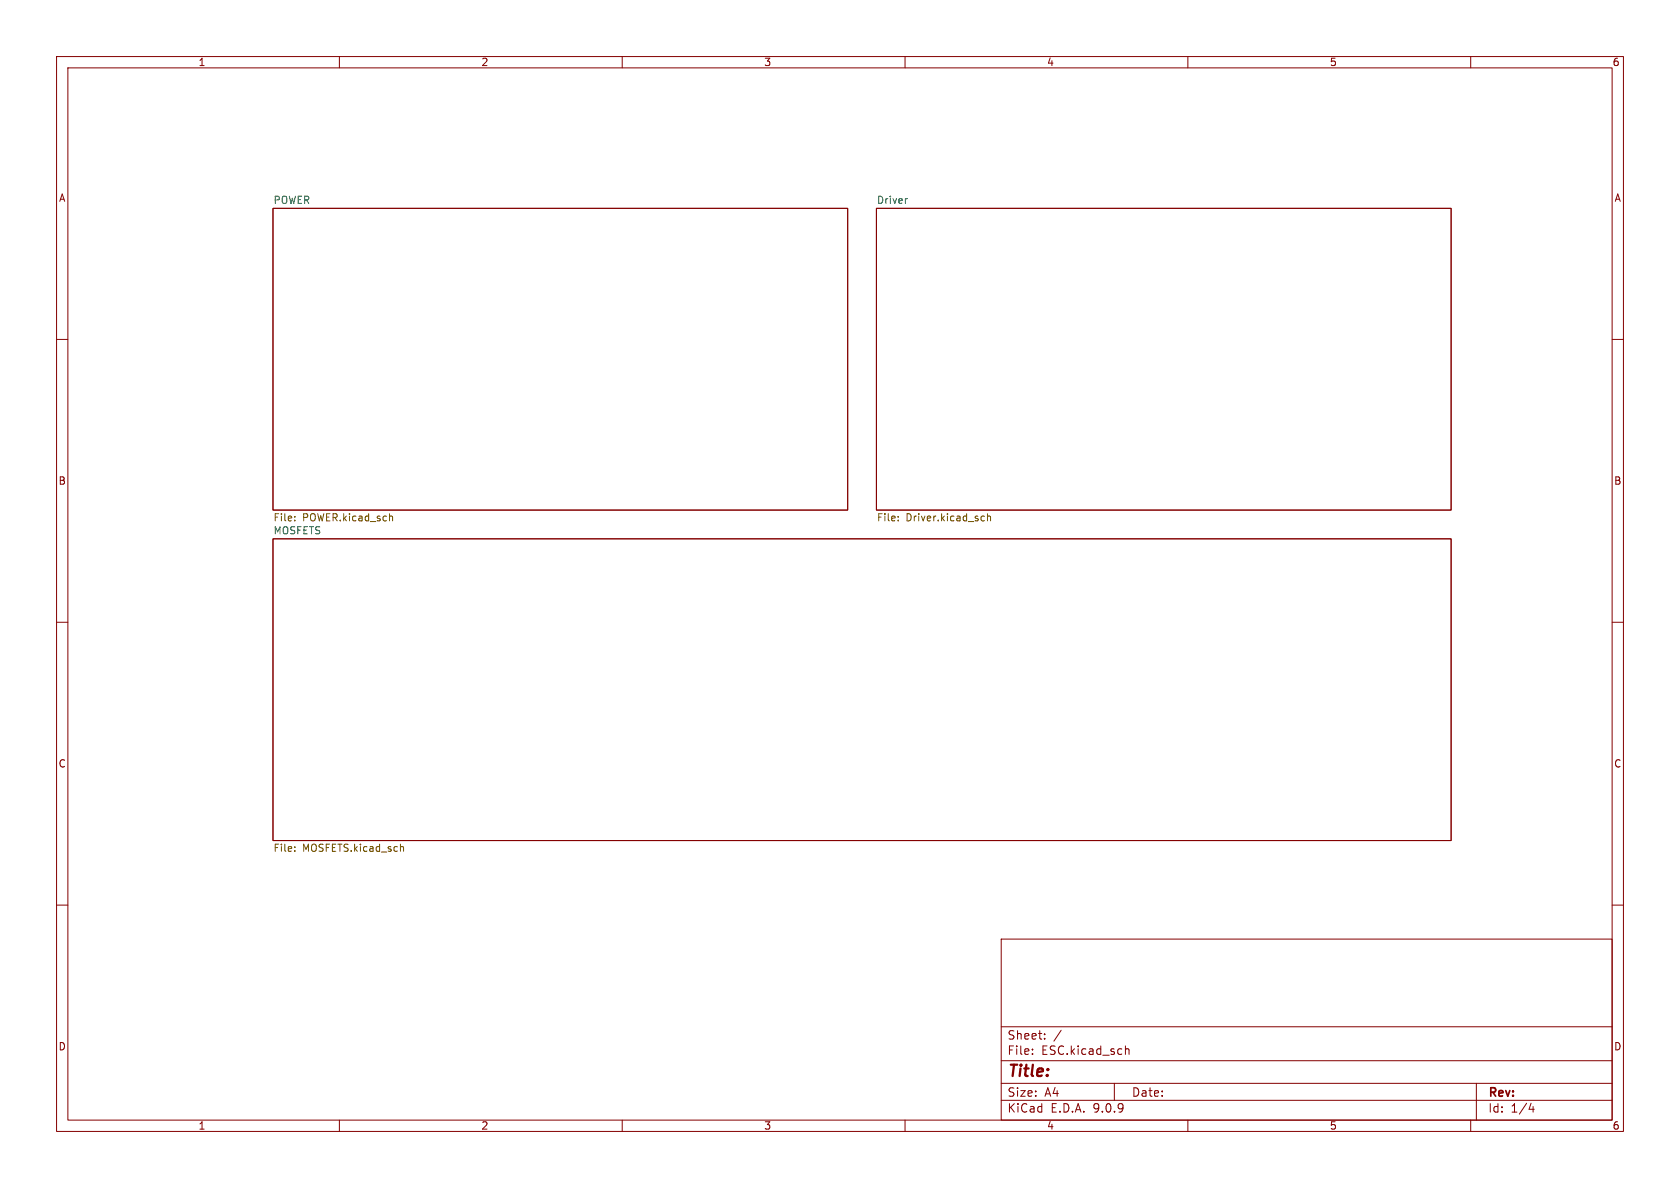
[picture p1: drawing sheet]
<svg xmlns="http://www.w3.org/2000/svg" width="297mm" height="210mm" viewBox="0 0 297 210" stroke-linecap="round" stroke-linejoin="round" font-family="sans-serif">
<g fill="none" stroke="#840000" stroke-width=".18">
<path d="M10 10h277v190h-277zM12 12h273v186h-273zM60 10v2M110 10v2M160 10v2M210 10v2M260 10v2M48.3 36.8h101.6v53.4h-101.6zM154.9 36.8h101.6v53.4h-101.6zM10 60h2M285 60h2M48.3 95.3h208.2v53.3h-208.2z"/>
<path d="M10 110h2M285 110h2M10 160h2M177 166h108v32h-108zM285 160h2M60 198v2M110 198v2M160 198v2M177 194.5h108M177 191.5h108M177 187.5h108M177 181.5h108"/>
<path d="M182.5 186.3v.1M182.5 185.5v.1M184.7 183.6v.1M184.7 182.8v.1M187.6 182.1l-1.3 2M197 191.5v3M199 184.9v1.5M199 185.5l.2-.1 .3 .1 .1 .9M210 198v2M260 198v2M261 191.5v6.5M270.7 195l-.4 1.1h.9"/>
<path d="M271 195.6v1"/>
</g>
<path d="M160.4 35.1l-.2 .1" fill="none" stroke="#006464" stroke-width=".18"/>
<path d="M52.1 91.3v.1M52.1 92v.1M68.9 91.3h.4l.1 .8M158.8 92v.1M158.8 91.3v.1M173.7 91.2l.3 .1M174 92l-.3 .1M174.6 91.4l.2-.2 .3 .1v.8M174.6 90.8v1.3M52.1 150.4v.1M52.1 149.7v.1M70.9 149.7h.4v.8" fill="none" stroke="#725600" stroke-width=".18"/>
<text font-size="2.8" fill="#840000" x="178" y="190.9">Title:</text>
<g font-size="2.1" fill="#840000">
<text x="178" y="184">Sheet:</text>
<text x="178" y="186.7">File:</text>
<text x="184.1" y="186.7">ESC.kicad_sch</text>
<text x="178" y="196.9">KiCad</text>
<text x="178" y="194.1">Size:</text>
<text x="184.7" y="194.1">A4</text>
<text x="185.7" y="196.9">E.D.A.</text>
<text x="193.3" y="196.9">9.0.9</text>
<text x="200" y="194.1">Date:</text>
<text x="263" y="194.3">Rev:</text>
<text x="263" y="196.9">Id:</text>
<text x="267.1" y="196.9">1/4</text>
</g>
<g font-size="1.8" fill="#840000">
<text x="35" y="11.9">1</text>
<text x="85" y="11.9">2</text>
<text x="135" y="11.9">3</text>
<text x="185" y="11.9">4</text>
<text x="235" y="11.9">5</text>
<text x="285" y="11.9">6</text>
<text x="10.3" y="35.9">A</text>
<text x="285.3" y="35.9">A</text>
<text x="10.3" y="85.9">B</text>
<text x="285.3" y="85.9">B</text>
<text x="10.3" y="135.9">C</text>
<text x="285.3" y="135.9">C</text>
<text x="10.3" y="185.9">D</text>
<text x="285.3" y="185.9">D</text>
<text x="35" y="199.9">1</text>
<text x="85" y="199.9">2</text>
<text x="135" y="199.9">3</text>
<text x="185" y="199.9">4</text>
<text x="235" y="199.9">5</text>
<text x="285" y="199.9">6</text>
</g>
<g font-size="1.8" fill="#006464">
<text x="48.3" y="36.1">POWER</text>
<text x="154.9" y="36.1">Driver</text>
<text x="48.3" y="94.5">MOSFETS</text>
</g>
<g font-size="1.8" fill="#725600">
<text x="48.3" y="92.5">File:</text>
<text x="53.5" y="92.5">POWER.kicad_sch</text>
<text x="154.9" y="92.5">File:</text>
<text x="160.2" y="92.5">Driver.kicad_sch</text>
<text x="48.3" y="150.9">File:</text>
<text x="53.5" y="150.9">MOSFETS.kicad_sch</text>
</g>
</svg>
